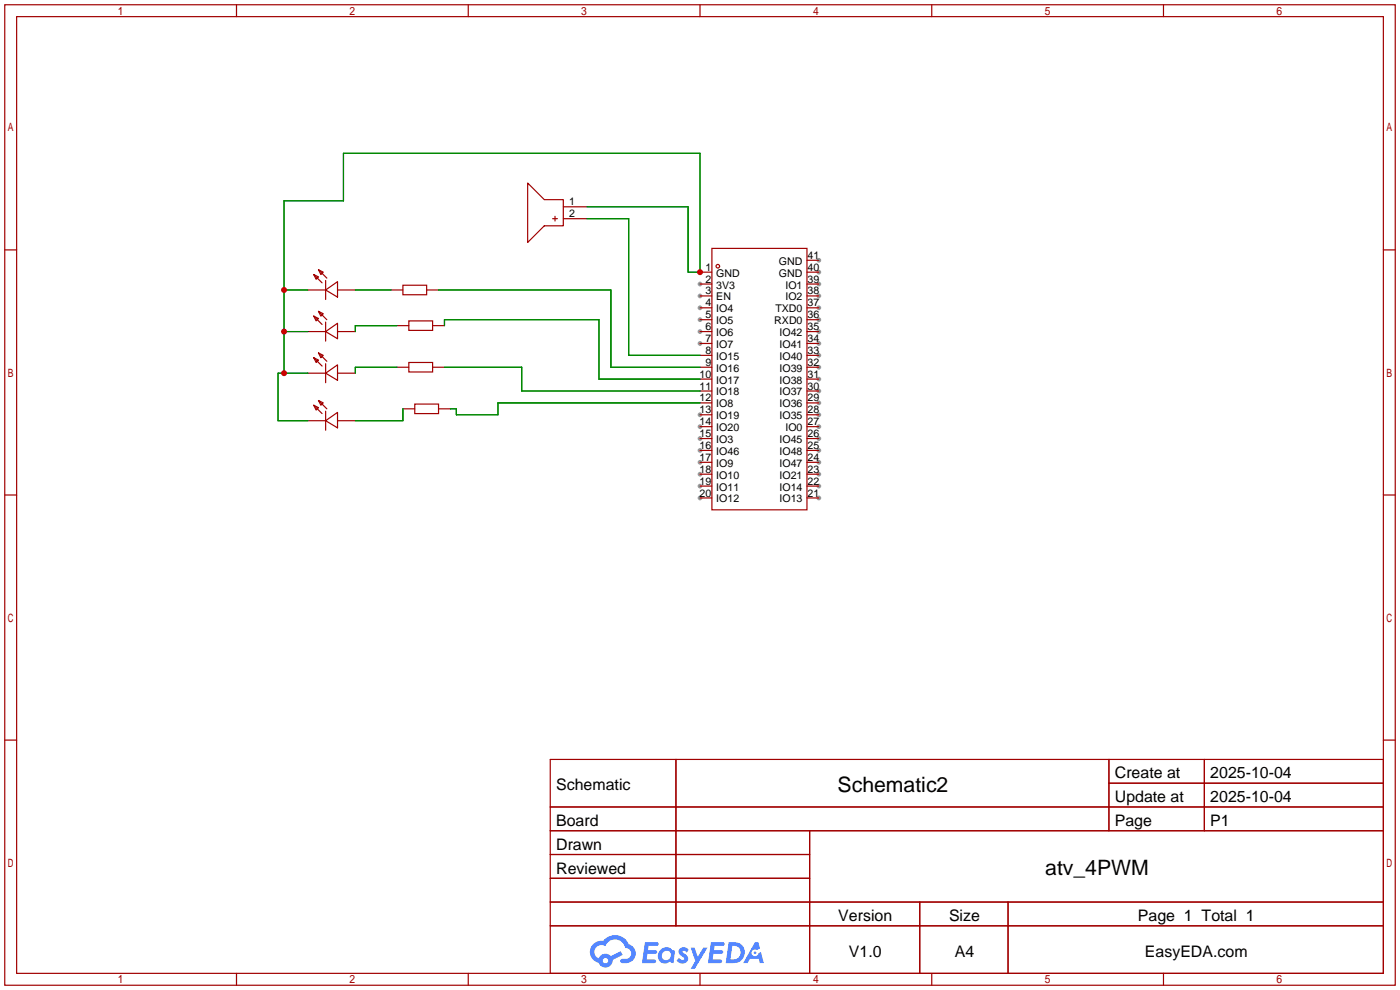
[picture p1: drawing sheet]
<svg xmlns="http://www.w3.org/2000/svg" width="299mm" height="212mm" viewBox="0 0 299 212" stroke-linecap="round" stroke-linejoin="round" font-family="sans-serif">
<g fill="#999">
<circle cx="175" cy="55.6" r=".51"/>
<circle cx="175" cy="58.2" r=".51"/>
<circle cx="175" cy="60.7" r=".51"/>
<circle cx="175" cy="63.2" r=".51"/>
<circle cx="175" cy="65.8" r=".51"/>
<circle cx="175" cy="68.3" r=".51"/>
<circle cx="175" cy="70.9" r=".51"/>
<circle cx="175" cy="73.4" r=".51"/>
<circle cx="175" cy="75.9" r=".51"/>
<circle cx="175" cy="78.5" r=".51"/>
<circle cx="175" cy="81" r=".51"/>
<circle cx="175" cy="83.6" r=".51"/>
<circle cx="175" cy="86.1" r=".51"/>
<circle cx="175" cy="88.6" r=".51"/>
<circle cx="175" cy="91.2" r=".51"/>
<circle cx="175" cy="93.7" r=".51"/>
<circle cx="175" cy="96.3" r=".51"/>
<circle cx="175" cy="98.8" r=".51"/>
<circle cx="175" cy="101.3" r=".51"/>
<circle cx="175" cy="103.9" r=".51"/>
<circle cx="175" cy="106.4" r=".51"/>
<circle cx="149.6" cy="106.4" r=".51"/>
<circle cx="149.6" cy="103.9" r=".51"/>
<circle cx="149.6" cy="101.3" r=".51"/>
<circle cx="149.6" cy="98.8" r=".51"/>
<circle cx="149.6" cy="96.3" r=".51"/>
<circle cx="149.6" cy="93.7" r=".51"/>
<circle cx="149.6" cy="91.2" r=".51"/>
<circle cx="149.6" cy="88.6" r=".51"/>
<circle cx="149.6" cy="73.4" r=".51"/>
<circle cx="149.6" cy="70.9" r=".51"/>
<circle cx="149.6" cy="68.3" r=".51"/>
<circle cx="149.6" cy="65.8" r=".51"/>
<circle cx="149.6" cy="63.2" r=".51"/>
<circle cx="149.6" cy="60.7" r=".51"/>
</g>
<g fill="none" stroke="#a10000" stroke-width=".25">
<path d="M1 1h297.2v209.6h-297.2zM3.6 3.6h292.1v204.4h-292.1zM50.5 1v2.6M100.1 1v2.6M149.6 1v2.6M199.1 1v2.6M248.7 1v2.6M1 53.4h2.6M295.7 53.4h2.5M1 105.8h2.6M295.7 105.8h2.5M1 158.2h2.6"/>
<path d="M295.7 158.2h2.5M117.6 162.3h178.1v45.7h-178.1zM117.6 172.5h178.1M117.6 177.5h178.1M144.5 162.3v35.6M173 177.5v30.5M237 162.3v15.2M237 167.4h58.7M257.4 162.3v15.2M117.6 182.6h55.4M117.6 192.8h178.1M117.6 187.7h55.4"/>
<path d="M117.6 197.9h178.1M196.6 192.8v15.2M215.4 192.8v15.2M50.5 208v2.6M100.1 208v2.6M149.6 208v2.6M199.1 208v2.6M248.7 208v2.6"/>
</g>
<g fill="#5487ff">
<path d="M145.3 202.7a1.3 1.3 0 0 1 1.9 .3l-.4 .6a.54 .54 0 0 0-.9-.2l.1 .2a1.34 1.34 0 0 1 .9 1.8 1.47 1.47 0 0 1-2.3-.1l.5-.6 .8 .5a.31 .31 0 0 0 .4-.3 .31 .31 0 0 0-.3-.4 1.12 1.12 0 0 1-.7-1.8z"/>
<path d="M147.6 202.5h.9l.6 2 1.2-2h.9l-2.7 4.6h-.9l1-1.7z"/>
<path d="M137.8 201.4h1.7a1.31 1.31 0 0 1 1.2 .2 .4 .4 0 0 1-.3 .5l-1.8 .1-.1 .9h1.6a.4 .4 0 0 1 .4 .4 .4 .4 0 0 1-.5 .4h-1.6l-.2 1.2h1.4a.46 .46 0 0 1 .5 0 .46 .46 0 0 1 .1 .5l-.4 .2h-2.6z"/>
<path d="M151.9 201.4h1.7a1.32 1.32 0 0 1 1.2 .2 .39 .39 0 0 1-.3 .5l-1.8 .1-.1 .9h1.6a.4 .4 0 0 1 .4 .4 .4 .4 0 0 1-.4 .4h-1.7l-.2 1.2h1.4a.46 .46 0 0 1 .5 0 .46 .46 0 0 1 .1 .5l-.4 .2h-2.6z"/>
<path d="M161.3 201.4h.8l.3 1.3-.6 .4a.75 .75 0 0 0-1.1 .3 .75 .75 0 0 0 .5 1 .75 .75 0 0 0 .9-.7l.5-.2 .6 2.3h-.8l-.3-.9h-1.8l-.5 .9h-1z"/>
<path d="M155.7 201.4l-.6 4.4h1.5a2.27 2.27 0 0 0 2.6-2.2 2.27 2.27 0 0 0-2.7-2.2zM156.5 202.1a1.5 1.5 0 0 1 1.8 1.6 1.5 1.5 0 0 1-1.9 1.4h-.3z"/>
<path d="M141.2 203a1.6 1.6 0 0 0-.3 2.3 1.6 1.6 0 0 0 2.3 .2l.7 .3 .3-2.4-.1-.3-.5-.1a1.58 1.58 0 0 0-2.4 0zM141.8 203.5a.98 .98 0 0 1 1.6 .4 .98 .98 0 0 1-1.1 1.3 .94 .94 0 0 1-.9-.7 .94 .94 0 0 1 .4-1z"/>
<path d="M126.8 201.8a2.37 2.37 0 0 0 1.1 4 1.54 1.54 0 0 0 1.8 1 1.54 1.54 0 0 0 1.2-1.6l2.2-1.1-.5-.8-2 1a1.57 1.57 0 0 0-2.7 .5 1.5 1.5 0 0 1-.7-2.1 1.5 1.5 0 0 1 2.2-.5 2.23 2.23 0 0 1 2.3-1.4 2.23 2.23 0 0 1 2 1.8 1.16 1.16 0 0 1 1.2 1.1 1.16 1.16 0 0 1-1.1 1.2h-.7a.47 .47 0 0 0-.5 .4 .47 .47 0 0 0 .4 .5 2.17 2.17 0 0 0 2.5-.9 2.17 2.17 0 0 0-.3-2.7l-.8-.4a3.2 3.2 0 0 0-5.5-.7l-1.1 .1zM128.8 205.3a.6 .6 0 0 1 1.2 0 .6 .6 0 0 1-1.2 0z"/>
<circle cx="161.4" cy="203.6" r=".28"/>
</g>
<g fill="none" stroke="#a10000" stroke-width=".25">
<path d="M112.8 39.1l3.5 3.6h4.1v5.6h-4.1l-3.5 3.5zM67.1 58.7l1 .5-.5 .5zM67.1 58.7l1.7 1.8M68.1 57.7l1 .5-.5 .5zM68.1 57.7l1.7 1.7M69.6 59.9v4.1M118.1 46.7h1M118.6 46.2v1M120.4 44.2h5.1M120.4 46.7h5.1M149.6 58.2h2.5M152.1 53.1h20.4v55.9h-20.4z"/>
<path d="M172.5 55.6h2.5M172.5 58.2h2.5M65.8 62h3.8M65.8 70.9h3.8M65.8 79.8h3.8M67.1 67.6l1 .5-.5 .5zM67.1 76.5l1 .5-.5 .5zM67.1 67.6l1.7 1.7M67.1 76.5l1.7 1.7M68.1 66.5l1 .6-.5 .5zM68.1 75.4l1 .5-.5 .6zM68.1 66.5l1.7 1.8"/>
<path d="M68.1 75.4l1.7 1.8M69.6 62l2.5-1.8v3.3zM69.6 70.9l2.5-1.8v3.3zM69.6 79.8l2.5-1.8v3.3zM69.6 68.8v4.1M69.6 77.7v4.1M72.1 62h3.8M72.1 70.9h3.8M72.1 79.8h3.8M83.6 62h2.5M84.8 69.6h2.6M84.8 78.5h2.6"/>
<path d="M86.1 61h5.1v2h-5.1zM87.4 68.6h5.1v2h-5.1zM87.4 77.5h5.1v2h-5.1zM91.2 62h2.5M92.5 69.6h2.5M92.5 78.5h2.5M149.6 78.5h2.5M149.6 70.9h2.5M149.6 60.7h2.5M149.6 63.2h2.5M149.6 65.8h2.5M149.6 68.3h2.5"/>
<path d="M149.6 73.4h2.5M149.6 75.9h2.5M172.5 78.5h2.5M172.5 70.9h2.5M172.5 60.7h2.5M172.5 63.2h2.5M172.5 65.8h2.5M172.5 68.3h2.5M172.5 73.4h2.5M172.5 75.9h2.5M65.8 89.9h3.8M67.1 86.6l1 .5-.5 .5z"/>
<path d="M67.1 86.6l1.7 1.8M68.1 85.6l1 .5-.5 .5zM68.1 85.6l1.7 1.8M69.6 89.9l2.5-1.8v3.3zM69.6 87.9v4M72.1 89.9h3.8M86.1 87.4h2.5M88.6 86.4h5.1v2h-5.1zM93.7 87.4h2.6M149.6 81h2.5M149.6 83.6h2.5M149.6 86.1h2.5"/>
<path d="M149.6 88.6h2.5M149.6 91.2h2.5M149.6 93.7h2.5M149.6 96.3h2.5M149.6 98.8h2.5M172.5 81h2.5M172.5 83.6h2.5M172.5 86.1h2.5M172.5 88.6h2.5M172.5 91.2h2.5M172.5 93.7h2.5M172.5 96.3h2.5"/>
<path d="M172.5 98.8h2.5M149.6 101.3h2.5M149.6 103.9h2.5M149.6 106.4h2.5M172.5 101.3h2.5M172.5 103.9h2.5M172.5 106.4h2.5"/>
<circle cx="153.4" cy="56.9" r=".38"/>
</g>
<g fill="none" stroke="#008700" stroke-width=".25">
<path d="M125.5 46.7h8.9v29.2h15.2M125.5 44.2h21.6v14h2.5v-25.4h-76.2v10.1h-12.7v36.9M60.7 62h5.1M60.7 70.9h5.1M65.8 79.8h-6.4v10.1h6.4M75.9 62h7.7M84.8 78.5h-8.9v1.3M84.8 69.6h-8.9v1.3M93.7 62h36.9v16.5h19M95 78.5h16.5v5.1h38.1M95 69.6v-1.3h33v12.7h21.6M86.1 87.4v2.5h-10.2"/>
<path d="M149.6 86.1h-43.2v2.5h-8.9v-1.2h-1.2"/>
</g>
<g fill="#c00">
<circle cx="149.6" cy="58.2" r=".63"/>
<circle cx="60.7" cy="62" r=".63"/>
<circle cx="60.7" cy="70.9" r=".63"/>
<circle cx="60.7" cy="79.8" r=".63"/>
</g>
<g font-size="4.5">
<text x="179" y="169.2">Schematic2</text>
<text x="223.4" y="187">atv_4PWM</text>
</g>
<g font-size="3.4">
<text x="238.3" y="166.4">Create at</text>
<text x="258.7" y="166.4">2025-10-04</text>
<text x="118.9" y="168.9">Schematic</text>
<text x="238.3" y="171.4">Update at</text>
<text x="258.7" y="171.4">2025-10-04</text>
<text x="118.9" y="176.5">Board</text>
<text x="238.3" y="176.5">Page</text>
<text x="258.7" y="176.5">P1</text>
<text x="118.9" y="181.6">Drawn</text>
<text x="118.9" y="186.7">Reviewed</text>
<text x="179.2" y="196.8">Version</text>
<text x="202.8" y="196.8">Size</text>
<text x="243.2" y="196.8">Page 1 Total 1</text>
<text x="181.4" y="204.5">V1.0</text>
<text x="204.1" y="204.5">A4</text>
<text x="244.7" y="204.5">EasyEDA.com</text>
</g>
<g font-size="2.3">
<text x="121.7" y="43.9">1</text>
<text x="121.7" y="46.4">2</text>
<text x="150.8" y="57.9">1</text>
<text x="153.1" y="59.1">GND</text>
<text x="166.5" y="56.6">GND</text>
<text x="166.5" y="59.1">GND</text>
<text x="172.6" y="55.3">41</text>
<text x="172.6" y="57.9">40</text>
<text x="150.8" y="65.5">4</text>
<text x="150.8" y="62.9">3</text>
<text x="150.8" y="60.4">2</text>
<text x="153.1" y="64.2">EN</text>
<text x="153.1" y="61.7">3V3</text>
<text x="167.9" y="61.7">IO1</text>
<text x="167.9" y="64.2">IO2</text>
<text x="172.6" y="60.4">39</text>
<text x="172.6" y="62.9">38</text>
<text x="172.6" y="65.5">37</text>
<text x="150.8" y="70.6">6</text>
<text x="150.8" y="68">5</text>
<text x="153.1" y="71.8">IO6</text>
<text x="153.1" y="69.3">IO5</text>
<text x="153.1" y="66.7">IO4</text>
<text x="165.5" y="69.3">RXD0</text>
<text x="165.7" y="66.7">TXD0</text>
<text x="166.6" y="71.8">IO42</text>
<text x="172.6" y="68">36</text>
<text x="172.6" y="70.6">35</text>
<text x="150.8" y="75.6">8</text>
<text x="150.8" y="73.1">7</text>
<text x="153.1" y="76.9">IO15</text>
<text x="153.1" y="74.4">IO7</text>
<text x="166.6" y="74.4">IO41</text>
<text x="166.6" y="76.9">IO40</text>
<text x="172.6" y="73.1">34</text>
<text x="172.6" y="75.6">33</text>
<text x="149.5" y="83.3">11</text>
<text x="149.5" y="80.7">10</text>
<text x="150.8" y="78.2">9</text>
<text x="153.1" y="82">IO17</text>
<text x="153.1" y="79.4">IO16</text>
<text x="166.6" y="79.4">IO39</text>
<text x="166.6" y="82">IO38</text>
<text x="172.6" y="78.2">32</text>
<text x="172.6" y="80.7">31</text>
<text x="172.6" y="83.3">30</text>
<text x="149.5" y="88.3">13</text>
<text x="149.5" y="85.8">12</text>
<text x="153.1" y="89.6">IO19</text>
<text x="153.1" y="87.1">IO8</text>
<text x="153.1" y="84.5">IO18</text>
<text x="166.6" y="84.5">IO37</text>
<text x="166.6" y="87.1">IO36</text>
<text x="166.6" y="89.6">IO35</text>
<text x="172.6" y="85.8">29</text>
<text x="172.6" y="88.3">28</text>
<text x="149.5" y="96">16</text>
<text x="149.5" y="93.4">15</text>
<text x="149.5" y="90.9">14</text>
<text x="153.1" y="94.7">IO3</text>
<text x="153.1" y="92.1">IO20</text>
<text x="166.6" y="94.7">IO45</text>
<text x="167.9" y="92.1">IO0</text>
<text x="172.6" y="90.9">27</text>
<text x="172.6" y="93.4">26</text>
<text x="172.6" y="96">25</text>
<text x="149.5" y="101">18</text>
<text x="149.5" y="98.5">17</text>
<text x="153.1" y="99.8">IO9</text>
<text x="153.1" y="97.2">IO46</text>
<text x="166.6" y="97.2">IO48</text>
<text x="166.6" y="99.8">IO47</text>
<text x="172.6" y="98.5">24</text>
<text x="172.6" y="101">23</text>
<text x="149.5" y="106.1">20</text>
<text x="149.5" y="103.6">19</text>
<text x="153.1" y="107.4">IO12</text>
<text x="153.1" y="104.8">IO11</text>
<text x="153.1" y="102.3">IO10</text>
<text x="166.6" y="102.3">IO21</text>
<text x="166.6" y="104.8">IO14</text>
<text x="166.6" y="107.4">IO13</text>
<text x="172.6" y="103.6">22</text>
<text x="172.6" y="106.1">21</text>
</g>
</svg>
